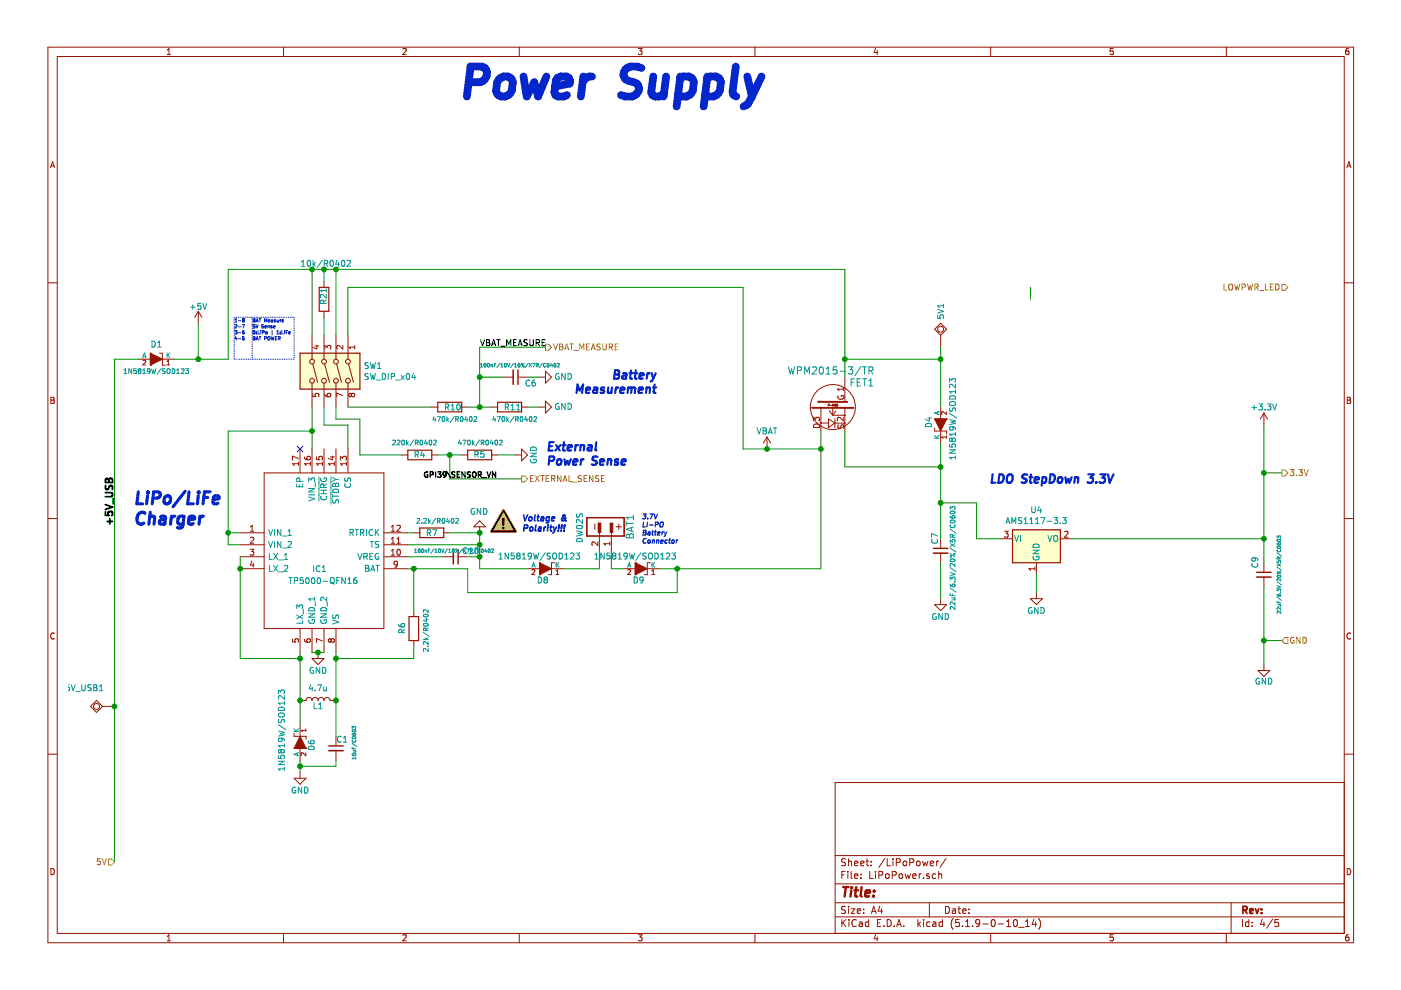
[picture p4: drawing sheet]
EESchema Schematic File Version 4
EELAYER 30 0
EELAYER END
$Descr A4 11693 8268
encoding utf-8
Sheet 4 5
Title ""
Date ""
Rev ""
Comp ""
Comment1 ""
Comment2 ""
Comment3 ""
Comment4 ""
$EndDescr
$Comp
L ProjectLib:+5V #PWR?
U 1 1
P 1650 2700
AR Path="/60E75EFA" Ref="#PWR?"  Part="1" 
AR Path="/602F0C3D/60E75EFA" Ref="#PWR?"  Part="1" 
AR Path="/60E4CE84/60E75EFA" Ref="#PWR0112"  Part="1" 
F 0 "#PWR0112" H 1650 2550 50  0001 C CNN
F 1 "+5V" H 1650 2840 50  0000 C CNN
F 2 "" H 1650 2700 60  0000 C CNN
F 3 "" H 1650 2700 60  0000 C CNN
	1    1650 2700
	1    0    0    -1  
$EndComp
$Comp
L ProjectLib:GND #PWR?
U 1 1
P 7850 5000
AR Path="/60E75F06" Ref="#PWR?"  Part="1" 
AR Path="/602F0C3D/60E75F06" Ref="#PWR?"  Part="1" 
AR Path="/60E4CE84/60E75F06" Ref="#PWR0114"  Part="1" 
F 0 "#PWR0114" H 7850 4750 50  0001 C CNN
F 1 "GND" H 7850 4850 50  0000 C CNN
F 2 "" H 7850 5000 60  0000 C CNN
F 3 "" H 7850 5000 60  0000 C CNN
	1    7850 5000
	1    0    0    -1  
$EndComp
$Comp
L ProjectLib:GND #PWR?
U 1 1
P 10550 5550
AR Path="/60E75F0C" Ref="#PWR?"  Part="1" 
AR Path="/602F0C3D/60E75F0C" Ref="#PWR?"  Part="1" 
AR Path="/60E4CE84/60E75F0C" Ref="#PWR0115"  Part="1" 
F 0 "#PWR0115" H 10550 5300 50  0001 C CNN
F 1 "GND" H 10550 5410 50  0000 C CNN
F 2 "" H 10550 5550 60  0000 C CNN
F 3 "" H 10550 5550 60  0000 C CNN
	1    10550 5550
	1    0    0    -1  
$EndComp
$Comp
L ProjectLib:+3.3V #PWR?
U 1 1
P 10550 3550
AR Path="/60E75F12" Ref="#PWR?"  Part="1" 
AR Path="/602F0C3D/60E75F12" Ref="#PWR?"  Part="1" 
AR Path="/60E4CE84/60E75F12" Ref="#PWR0116"  Part="1" 
F 0 "#PWR0116" H 10550 3400 50  0001 C CNN
F 1 "+3.3V" H 10550 3700 50  0000 C CNN
F 2 "" H 10550 3550 60  0000 C CNN
F 3 "" H 10550 3550 60  0000 C CNN
	1    10550 3550
	1    0    0    -1  
$EndComp
$Comp
L ProjectLib:GND #PWR?
U 1 1
P 8650 4950
AR Path="/60E75F1E" Ref="#PWR?"  Part="1" 
AR Path="/602F0C3D/60E75F1E" Ref="#PWR?"  Part="1" 
AR Path="/60E4CE84/60E75F1E" Ref="#PWR0117"  Part="1" 
F 0 "#PWR0117" H 8650 4700 50  0001 C CNN
F 1 "GND" H 8650 4800 50  0000 C CNN
F 2 "" H 8650 4950 60  0000 C CNN
F 3 "" H 8650 4950 60  0000 C CNN
	1    8650 4950
	1    0    0    -1  
$EndComp
Text Notes 3800 850  0    250  Italic 50
Power Supply
$Comp
L ProjectLib:P-MOS+DIOD FET?
U 1 1
P 6950 3400
AR Path="/60E75F3A" Ref="FET?"  Part="1" 
AR Path="/602F0C3D/60E75F3A" Ref="FET?"  Part="1" 
AR Path="/60E4CE84/60E75F3A" Ref="FET1"  Part="1" 
F 0 "FET1" H 7300 3200 60  0000 R CNN
F 1 "WPM2015-3/TR" H 7300 3100 60  0000 R CNN
F 2 "Package_TO_SOT_SMD:SOT-23_Handsoldering" H 6950 3400 60  0001 C CNN
F 3 "" H 6950 3400 60  0000 C CNN
F 4 "Value 1" H 6950 3400 60  0001 C CNN "Fieldname 1"
F 5 "Value2" H 6950 3400 60  0001 C CNN "Fieldname2"
F 6 "Value3" H 6950 3400 60  0001 C CNN "Fieldname3"
F 7 "MOSFET P TRENCH 20V 2.2A 810MV @ 250UA 110 MΩ @ 2.7A,4.5V SOT-23(SOT-23-3) ROHS" H 6950 3400 50  0001 C CNN "Description"
F 8 "1" H 6950 3400 50  0001 C CNN "LCSC Extended"
F 9 "C213159" H 6950 3400 50  0001 C CNN "LCSC Part"
F 10 "0.0464" H 6950 3400 50  0001 C CNN "LCSC Price"
F 11 "0.6960" H 6950 3400 50  0001 C CNN "LCSC ≤10 Fee"
F 12 "Will Semicon" H 6950 3400 50  0001 C CNN "Manufacturer_Name"
F 13 "WPM2015-3/TR" H 6950 3400 50  0001 C CNN "Manufacturer_Part_Number"
F 14 "SOT-23-3" H 6950 3400 50  0001 C CNN "PACKAGE"
	1    6950 3400
	1    0    0    1   
$EndComp
$Comp
L ProjectLib:BAT_CON BAT?
U 1 1
P 5050 4400
AR Path="/60E75F43" Ref="BAT?"  Part="1" 
AR Path="/602F0C3D/60E75F43" Ref="BAT?"  Part="1" 
AR Path="/60E4CE84/60E75F43" Ref="BAT1"  Part="1" 
F 0 "BAT1" H 4940 4610 60  0000 L CNN
F 1 "DW02S" H 4910 4190 51  0000 L CNN
F 2 "Connector_JST:JST_PH_B2B-PH-K_1x02_P2.00mm_Vertical" H 5050 4400 60  0001 C CNN
F 3 "" H 5050 4400 60  0000 C CNN
F 4 "Value 1" H 5050 4400 60  0001 C CNN "Fieldname 1"
F 5 "Value2" H 5050 4400 60  0001 C CNN "Fieldname2"
F 6 "Value3" H 5050 4400 60  0001 C CNN "Fieldname3"
	1    5050 4400
	0    1    -1   0   
$EndComp
$Comp
L ProjectLib:C C?
U 1 1
P 7850 4600
AR Path="/60E75F52" Ref="C?"  Part="1" 
AR Path="/602F0C3D/60E75F52" Ref="C?"  Part="1" 
AR Path="/60E4CE84/60E75F52" Ref="C7"  Part="1" 
F 0 "C7" V 7800 4650 50  0000 L CNN
F 1 "22uF/6.3V/20%/X5R/C0603" V 7950 4100 40  0000 L CNN
F 2 "Capacitor_SMD:C_0603_1608Metric_Pad1.08x0.95mm_HandSolder" H 7850 4600 60  0001 C CNN
F 3 "" H 7850 4600 60  0000 C CNN
F 4 "Value 1" H 7850 4600 60  0001 C CNN "Fieldname 1"
F 5 "Value2" H 7850 4600 60  0001 C CNN "Fieldname2"
F 6 "Value3" H 7850 4600 60  0001 C CNN "Fieldname3"
F 7 "MULTILAYER CERAMIC CAPACITORS MLCC - SMD/SMT 22UF 6.3V 0603 ROHS" H 7850 4600 50  0001 C CNN "Description"
F 8 "0" H 7850 4600 50  0001 C CNN "LCSC Extended"
F 9 "C59461" H 7850 4600 50  0001 C CNN "LCSC Part"
F 10 "0.0214" H 7850 4600 50  0001 C CNN "LCSC Price"
F 11 "0.4280" H 7850 4600 50  0001 C CNN "LCSC ≤10 Fee"
F 12 "Samsung Electro-Mechanics" H 7850 4600 50  0001 C CNN "Manufacturer_Name"
F 13 "CL10A226MQ8NRNC" H 7850 4600 50  0001 C CNN "Manufacturer_Part_Number"
F 14 "0603" H 7850 4600 50  0001 C CNN "PACKAGE"
	1    7850 4600
	1    0    0    -1  
$EndComp
Wire Wire Line
	1650 2700 1650 3000
Wire Wire Line
	7850 4700 7850 5000
Connection ~ 10550 4500
Connection ~ 7850 4200
Wire Wire Line
	10550 4500 10550 4700
$Comp
L ProjectLib:R R?
U 1 1
P 3600 4450
AR Path="/60E75F70" Ref="R?"  Part="1" 
AR Path="/602F0C3D/60E75F70" Ref="R?"  Part="1" 
AR Path="/60E4CE84/60E75F70" Ref="R7"  Part="1" 
F 0 "R7" H 3600 4450 50  0000 C CNN
F 1 "2.2k/R0402" H 3650 4550 40  0000 C CNN
F 2 "Resistor_SMD:R_0402_1005Metric_Pad0.72x0.64mm_HandSolder" H 3600 4380 30  0001 C CNN
F 3 "" V 3600 4450 30  0000 C CNN
F 4 "Value 1" H 3600 4450 60  0001 C CNN "Fieldname 1"
F 5 "Value2" H 3600 4450 60  0001 C CNN "Fieldname2"
F 6 "Value3" H 3600 4450 60  0001 C CNN "Fieldname3"
F 7 "2.2KOHMS ±1% 1/16W 0402 ROHS" H 3600 4450 50  0001 C CNN "Description"
F 8 "C25879" H 3600 4450 50  0001 C CNN "LCSC Part"
F 9 "0.0011" H 3600 4450 50  0001 C CNN "LCSC Price"
F 10 "0.044" H 3600 4450 50  0001 C CNN "LCSC ≤10 Fee"
F 11 "Uniroyal Elec" H 3600 4450 50  0001 C CNN "Manufacturer_Name"
F 12 "0402WGF2201TCE" H 3600 4450 50  0001 C CNN "Manufacturer_Part_Number"
F 13 "0" H 3600 4450 50  0001 C CNN "LCSC Extended"
F 14 "0402" H 3600 4450 50  0001 C CNN "PACKAGE"
	1    3600 4450
	1    0    0    -1  
$EndComp
Connection ~ 1650 3000
$Comp
L ProjectLib:C C?
U 1 1
P 10550 4800
AR Path="/60E75F90" Ref="C?"  Part="1" 
AR Path="/602F0C3D/60E75F90" Ref="C?"  Part="1" 
AR Path="/60E4CE84/60E75F90" Ref="C9"  Part="1" 
F 0 "C9" V 10475 4850 50  0000 L CNN
F 1 "22uF/6.3V/20%/X5R/C0603" V 10675 4470 30  0000 L CNN
F 2 "Capacitor_SMD:C_0603_1608Metric_Pad1.08x0.95mm_HandSolder" H 10550 4800 60  0001 C CNN
F 3 "" H 10550 4800 60  0000 C CNN
F 4 "Value 1" H 10550 4800 60  0001 C CNN "Fieldname 1"
F 5 "Value2" H 10550 4800 60  0001 C CNN "Fieldname2"
F 6 "Value3" H 10550 4800 60  0001 C CNN "Fieldname3"
F 7 "MULTILAYER CERAMIC CAPACITORS MLCC - SMD/SMT 22UF 6.3V 0603 ROHS" H 10550 4800 50  0001 C CNN "Description"
F 8 "0" H 10550 4800 50  0001 C CNN "LCSC Extended"
F 9 "C59461" H 10550 4800 50  0001 C CNN "LCSC Part"
F 10 "0.0214" H 10550 4800 50  0001 C CNN "LCSC Price"
F 11 "0.4280" H 10550 4800 50  0001 C CNN "LCSC ≤10 Fee"
F 12 "Samsung Electro-Mechanics" H 10550 4800 50  0001 C CNN "Manufacturer_Name"
F 13 "CL10A226MQ8NRNC" H 10550 4800 50  0001 C CNN "Manufacturer_Part_Number"
F 14 "0603" H 10550 4800 50  0001 C CNN "PACKAGE"
	1    10550 4800
	1    0    0    -1  
$EndComp
Wire Wire Line
	8150 4500 8150 4200
Wire Wire Line
	8150 4200 7850 4200
Wire Wire Line
	7850 4200 7850 4500
$Comp
L ProjectLib:D_Schottky D?
U 1 1
P 1300 3000
AR Path="/60E75F99" Ref="D?"  Part="1" 
AR Path="/602F0C3D/60E75F99" Ref="D?"  Part="1" 
AR Path="/60E4CE84/60E75F99" Ref="D1"  Part="1" 
F 0 "D1" H 1300 3125 50  0000 C CNN
F 1 "1N5819W/SOD123" H 1300 2900 40  0000 C CNN
F 2 "Diode_SMD:D_SOD-123" H 1300 3132 60  0001 C CNN
F 3 "" H 1300 3000 60  0000 C CNN
F 4 "SCHOTTKY (SBD) SOD-123 ROHS" H 1300 3000 50  0001 C CNN "Description"
F 5 "1" H 1300 3000 50  0001 C CNN "LCSC Extended"
F 6 "C402219" H 1300 3000 50  0001 C CNN "LCSC Part"
F 7 "0.0205" H 1300 3000 50  0001 C CNN "LCSC Price"
F 8 "0.4100" H 1300 3000 50  0001 C CNN "LCSC ≤10 Fee"
F 9 "LGE" H 1300 3000 50  0001 C CNN "Manufacturer_Name"
F 10 "1N5819W" H 1300 3000 50  0001 C CNN "Manufacturer_Part_Number"
F 11 "SOD-123" H 1300 3000 50  0001 C CNN "PACKAGE"
	1    1300 3000
	-1   0    0    -1  
$EndComp
Wire Wire Line
	1150 3000 950  3000
Text Label 950  4400 1    60   ~ 12
+5V_USB
Wire Wire Line
	7850 3700 7850 3900
$Comp
L ProjectLib:D_Schottky D?
U 1 1
P 7850 3550
AR Path="/60E75FA7" Ref="D?"  Part="1" 
AR Path="/602F0C3D/60E75FA7" Ref="D?"  Part="1" 
AR Path="/60E4CE84/60E75FA7" Ref="D4"  Part="1" 
F 0 "D4" H 7925 3650 50  0000 R CNN
F 1 "1N5819W/SOD123" H 8250 3450 50  0000 R CNN
F 2 "Diode_SMD:D_SOD-123" H 7850 3550 60  0001 C CNN
F 3 "" H 7850 3550 60  0000 C CNN
F 4 "Value 1" H 7850 3550 60  0001 C CNN "Fieldname 1"
F 5 "Value2" H 7850 3550 60  0001 C CNN "Fieldname2"
F 6 "Value3" H 7850 3550 60  0001 C CNN "Fieldname3"
F 7 "SCHOTTKY (SBD) SOD-123 ROHS" H 7850 3550 50  0001 C CNN "Description"
F 8 "1" H 7850 3550 50  0001 C CNN "LCSC Extended"
F 9 "C402219" H 7850 3550 50  0001 C CNN "LCSC Part"
F 10 "0.0205" H 7850 3550 50  0001 C CNN "LCSC Price"
F 11 "0.4100" H 7850 3550 50  0001 C CNN "LCSC ≤10 Fee"
F 12 "LGE" H 7850 3550 50  0001 C CNN "Manufacturer_Name"
F 13 "1N5819W" H 7850 3550 50  0001 C CNN "Manufacturer_Part_Number"
F 14 "SOD-123" H 7850 3550 50  0001 C CNN "PACKAGE"
	1    7850 3550
	0    -1   -1   0   
$EndComp
Wire Wire Line
	8600 2500 8600 2400
$Comp
L ProjectLib:GND #PWR?
U 1 1
P 4300 3800
AR Path="/60E75FB1" Ref="#PWR?"  Part="1" 
AR Path="/602F0C3D/60E75FB1" Ref="#PWR?"  Part="1" 
AR Path="/60E4CE84/60E75FB1" Ref="#PWR0120"  Part="1" 
F 0 "#PWR0120" H 4300 3550 50  0001 C CNN
F 1 "GND" H 4300 3650 50  0000 C CNN
F 2 "" H 4300 3800 60  0000 C CNN
F 3 "" H 4300 3800 60  0000 C CNN
	1    4300 3800
	0    -1   -1   0   
$EndComp
$Comp
L ProjectLib:R R?
U 1 1
P 4000 3800
AR Path="/60E75FBA" Ref="R?"  Part="1" 
AR Path="/602F0C3D/60E75FBA" Ref="R?"  Part="1" 
AR Path="/60E4CE84/60E75FBA" Ref="R5"  Part="1" 
F 0 "R5" H 3950 3800 50  0000 L CNN
F 1 "470k/R0402" H 3800 3700 40  0000 L CNN
F 2 "Resistor_SMD:R_0402_1005Metric_Pad0.72x0.64mm_HandSolder" H 4000 3730 30  0001 C CNN
F 3 "" V 4000 3800 30  0000 C CNN
F 4 "Value 1" H 4000 3800 60  0001 C CNN "Fieldname 1"
F 5 "Value2" H 4000 3800 60  0001 C CNN "Fieldname2"
F 6 "Value3" H 4000 3800 60  0001 C CNN "Fieldname3"
F 7 "470KOHMS ±1% 1/16W 0402 ROHS" H 4000 3800 50  0001 C CNN "Description"
F 8 "C25790" H 4000 3800 50  0001 C CNN "LCSC Part"
F 9 "0.0015" H 4000 3800 50  0001 C CNN "LCSC Price"
F 10 "0.06" H 4000 3800 50  0001 C CNN "LCSC ≤10 Fee"
F 11 "Uniroyal Elec" H 4000 3800 50  0001 C CNN "Manufacturer_Name"
F 12 "0402WGF4703TCE" H 4000 3800 50  0001 C CNN "Manufacturer_Part_Number"
F 13 "0" H 4000 3800 50  0001 C CNN "LCSC Extended"
F 14 "0402" H 4000 3800 50  0001 C CNN "PACKAGE"
	1    4000 3800
	-1   0    0    1   
$EndComp
Text Notes 4550 3900 0    70   Italic 14
External\nPower Sense
Text Label 4150 4000 2    45   ~ 9
GPI39\SENSOR_VN
$Comp
L ProjectLib:VBAT #PWR?
U 1 1
P 6400 3750
AR Path="/60E75FCA" Ref="#PWR?"  Part="1" 
AR Path="/602F0C3D/60E75FCA" Ref="#PWR?"  Part="1" 
AR Path="/60E4CE84/60E75FCA" Ref="#PWR0121"  Part="1" 
F 0 "#PWR0121" H 6400 3600 50  0001 C CNN
F 1 "VBAT" H 6400 3900 50  0000 C CNN
F 2 "" H 6400 3750 60  0000 C CNN
F 3 "" H 6400 3750 60  0000 C CNN
	1    6400 3750
	1    0    0    -1  
$EndComp
Text Notes 5500 3300 2    70   Italic 14
Battery\nMeasurement
Wire Wire Line
	4200 3150 4000 3150
$Comp
L ProjectLib:GND #PWR?
U 1 1
P 4500 3150
AR Path="/60E75FDC" Ref="#PWR?"  Part="1" 
AR Path="/602F0C3D/60E75FDC" Ref="#PWR?"  Part="1" 
AR Path="/60E4CE84/60E75FDC" Ref="#PWR0122"  Part="1" 
F 0 "#PWR0122" H 4500 2900 50  0001 C CNN
F 1 "GND" V 4500 2950 50  0000 C CNN
F 2 "" H 4500 3150 60  0000 C CNN
F 3 "" H 4500 3150 60  0000 C CNN
	1    4500 3150
	0    -1   -1   0   
$EndComp
Wire Wire Line
	4500 3150 4400 3150
$Comp
L ProjectLib:C C?
U 1 1
P 4300 3150
AR Path="/60E75FE6" Ref="C?"  Part="1" 
AR Path="/602F0C3D/60E75FE6" Ref="C?"  Part="1" 
AR Path="/60E4CE84/60E75FE6" Ref="C6"  Part="1" 
F 0 "C6" V 4350 3225 50  0000 L CNN
F 1 "100nF/10V/10%/X7R/C0402" V 4200 2850 30  0000 L CNN
F 2 "Capacitor_SMD:C_0402_1005Metric_Pad0.74x0.62mm_HandSolder" H 4300 3150 60  0001 C CNN
F 3 "" H 4300 3150 60  0000 C CNN
F 4 "Value 1" H 4300 3150 60  0001 C CNN "Fieldname 1"
F 5 "Value2" H 4300 3150 60  0001 C CNN "Fieldname2"
F 6 "Value3" H 4300 3150 60  0001 C CNN "Fieldname3"
F 7 "100NF ±10% 10V X7R 0402 MULTILAYER CERAMIC CAPACITORS MLCC - SMD/SMT ROHS" H 4300 3150 50  0001 C CNN "Description"
F 8 "0" H 4300 3150 50  0001 C CNN "LCSC Extended"
F 9 "C1525" H 4300 3150 50  0001 C CNN "LCSC Part"
F 10 "0.0029" H 4300 3150 50  0001 C CNN "LCSC Price"
F 11 "0.1160" H 4300 3150 50  0001 C CNN "LCSC ≤10 Fee"
F 12 "Samsung Electro-Mechanics" H 4300 3150 50  0001 C CNN "Manufacturer_Name"
F 13 "CL05B104KO5NNNC" H 4300 3150 50  0001 C CNN "Manufacturer_Part_Number"
F 14 "0402" H 4300 3150 50  0001 C CNN "PACKAGE"
	1    4300 3150
	0    1    1    0   
$EndComp
$Comp
L ProjectLib:R R?
U 1 1
P 3750 3400
AR Path="/60E75FF0" Ref="R?"  Part="1" 
AR Path="/602F0C3D/60E75FF0" Ref="R?"  Part="1" 
AR Path="/60E4CE84/60E75FF0" Ref="R10"  Part="1" 
F 0 "R10" H 3700 3400 50  0000 L CNN
F 1 "470k/R0402" H 3600 3300 40  0000 L CNN
F 2 "Resistor_SMD:R_0402_1005Metric_Pad0.72x0.64mm_HandSolder" H 3750 3330 30  0001 C CNN
F 3 "" V 3750 3400 30  0000 C CNN
F 4 "Value 1" H 3750 3400 60  0001 C CNN "Fieldname 1"
F 5 "Value2" H 3750 3400 60  0001 C CNN "Fieldname2"
F 6 "Value3" H 3750 3400 60  0001 C CNN "Fieldname3"
F 7 "470KOHMS ±1% 1/16W 0402 ROHS" H 3750 3400 50  0001 C CNN "Description"
F 8 "C25790" H 3750 3400 50  0001 C CNN "LCSC Part"
F 9 "0.0015" H 3750 3400 50  0001 C CNN "LCSC Price"
F 10 "0.06" H 3750 3400 50  0001 C CNN "LCSC ≤10 Fee"
F 11 "Uniroyal Elec" H 3750 3400 50  0001 C CNN "Manufacturer_Name"
F 12 "0402WGF4703TCE" H 3750 3400 50  0001 C CNN "Manufacturer_Part_Number"
F 13 "0" H 3750 3400 50  0001 C CNN "LCSC Extended"
F 14 "0402" H 3750 3400 50  0001 C CNN "PACKAGE"
	1    3750 3400
	1    0    0    -1  
$EndComp
$Comp
L ProjectLib:R R?
U 1 1
P 4250 3400
AR Path="/60E75FF9" Ref="R?"  Part="1" 
AR Path="/602F0C3D/60E75FF9" Ref="R?"  Part="1" 
AR Path="/60E4CE84/60E75FF9" Ref="R11"  Part="1" 
F 0 "R11" H 4200 3400 50  0000 L CNN
F 1 "470k/R0402" H 4100 3300 40  0000 L CNN
F 2 "Resistor_SMD:R_0402_1005Metric_Pad0.72x0.64mm_HandSolder" H 4250 3330 30  0001 C CNN
F 3 "" V 4250 3400 30  0000 C CNN
F 4 "Value 1" H 4250 3400 60  0001 C CNN "Fieldname 1"
F 5 "Value2" H 4250 3400 60  0001 C CNN "Fieldname2"
F 6 "Value3" H 4250 3400 60  0001 C CNN "Fieldname3"
F 7 "470KOHMS ±1% 1/16W 0402 ROHS" H 4250 3400 50  0001 C CNN "Description"
F 8 "C25790" H 4250 3400 50  0001 C CNN "LCSC Part"
F 9 "0.0015" H 4250 3400 50  0001 C CNN "LCSC Price"
F 10 "0.06" H 4250 3400 50  0001 C CNN "LCSC ≤10 Fee"
F 11 "Uniroyal Elec" H 4250 3400 50  0001 C CNN "Manufacturer_Name"
F 12 "0402WGF4703TCE" H 4250 3400 50  0001 C CNN "Manufacturer_Part_Number"
F 13 "0" H 4250 3400 50  0001 C CNN "LCSC Extended"
F 14 "0402" H 4250 3400 50  0001 C CNN "PACKAGE"
	1    4250 3400
	1    0    0    -1  
$EndComp
$Comp
L ProjectLib:GND #PWR?
U 1 1
P 4500 3400
AR Path="/60E75FFF" Ref="#PWR?"  Part="1" 
AR Path="/602F0C3D/60E75FFF" Ref="#PWR?"  Part="1" 
AR Path="/60E4CE84/60E75FFF" Ref="#PWR0123"  Part="1" 
F 0 "#PWR0123" H 4500 3150 50  0001 C CNN
F 1 "GND" V 4500 3200 50  0000 C CNN
F 2 "" H 4500 3400 60  0000 C CNN
F 3 "" H 4500 3400 60  0000 C CNN
	1    4500 3400
	0    -1   -1   0   
$EndComp
Wire Wire Line
	4500 3400 4400 3400
Wire Wire Line
	8150 4500 8350 4500
$Comp
L ProjectLib:R R?
U 1 1
P 3500 3800
AR Path="/60E76025" Ref="R?"  Part="1" 
AR Path="/602F0C3D/60E76025" Ref="R?"  Part="1" 
AR Path="/60E4CE84/60E76025" Ref="R4"  Part="1" 
F 0 "R4" H 3450 3800 50  0000 L CNN
F 1 "220k/R0402" H 3350 3700 40  0000 L CNN
F 2 "Resistor_SMD:R_0402_1005Metric_Pad0.72x0.64mm_HandSolder" H 3500 3730 30  0001 C CNN
F 3 "" V 3500 3800 30  0000 C CNN
F 4 "Value 1" H 3500 3800 60  0001 C CNN "Fieldname 1"
F 5 "Value2" H 3500 3800 60  0001 C CNN "Fieldname2"
F 6 "Value3" H 3500 3800 60  0001 C CNN "Fieldname3"
F 7 "220KOHMS ±1% 1/16W 0402 ROHS" H 3500 3800 50  0001 C CNN "Description"
F 8 "C25767" H 3500 3800 50  0001 C CNN "LCSC Part"
F 9 "0.0011" H 3500 3800 50  0001 C CNN "LCSC Price"
F 10 "0.044" H 3500 3800 50  0001 C CNN "LCSC ≤10 Fee"
F 11 "Uniroyal Elec" H 3500 3800 50  0001 C CNN "Manufacturer_Name"
F 12 "0402WGF2203TCE" H 3500 3800 50  0001 C CNN "Manufacturer_Part_Number"
F 13 "0" H 3500 3800 50  0001 C CNN "LCSC Extended"
F 14 "0402" H 3500 3800 50  0001 C CNN "PACKAGE"
	1    3500 3800
	-1   0    0    1   
$EndComp
Text Notes 4350 4450 0    50   Italic 10
Voltage &\nPolarity!!!
Text Notes 5350 4550 0    40   Italic 8
3.7V \nLI-PO\nBattery\nConnector
Text Notes 1100 4400 0    100  Italic 20
LiPo/LiFe\nCharger
Wire Wire Line
	950  3000 950  5900
Connection ~ 950  5900
Wire Wire Line
	7050 3150 7050 3000
Wire Wire Line
	7050 3000 7850 3000
Wire Wire Line
	7850 3000 7850 3400
Wire Wire Line
	7050 3600 7050 3900
Wire Wire Line
	7050 3900 7850 3900
Connection ~ 7850 3900
Wire Wire Line
	7850 3900 7850 4200
Wire Wire Line
	6850 3600 6850 3750
Text HLabel 4550 2900 2    50   Output ~ 0
VBAT_MEASURE
Text HLabel 4350 4000 2    50   Output ~ 0
EXTERNAL_SENSE
Wire Wire Line
	10550 3550 10550 3950
Text HLabel 10700 3950 2    50   Output ~ 0
3.3V
Wire Wire Line
	10550 3950 10700 3950
Connection ~ 10550 3950
Wire Wire Line
	10550 3950 10550 4500
Text HLabel 10700 5350 2    50   Input ~ 0
GND
Wire Wire Line
	10700 5350 10550 5350
Wire Wire Line
	10550 4900 10550 5350
Connection ~ 10550 5350
Wire Wire Line
	10550 5350 10550 5550
$Comp
L ProjectLib:TESTPAD 5V?
U 1 1
P 7850 2800
AR Path="/60E76064" Ref="5V?"  Part="1" 
AR Path="/602F0C3D/60E76064" Ref="5V?"  Part="1" 
AR Path="/60E4CE84/60E76064" Ref="5V1"  Part="1" 
F 0 "5V1" H 8050 2800 50  0000 C CNN
F 1 "TESTPAD" H 7750 2685 50  0001 L BNN
F 2 "TestPoint:TestPoint_Pad_D3.0mm" H 7610 2725 20  0001 C CNN
F 3 "" V 7850 2800 60  0000 C CNN
F 4 "Value 1" H 7850 2800 60  0001 C CNN "Fieldname 1"
F 5 "Value2" H 7850 2800 60  0001 C CNN "Fieldname2"
F 6 "Value3" H 7850 2800 60  0001 C CNN "Fieldname3"
F 7 "0" H 7850 2800 50  0001 C CNN "JLCPCB BOM"
	1    7850 2800
	0    -1   -1   0   
$EndComp
Wire Wire Line
	7850 2900 7850 3000
$Comp
L ProjectLib:TESTPAD 5V_USB?
U 1 1
P 850 5900
AR Path="/60E76074" Ref="5V_USB?"  Part="1" 
AR Path="/602F0C3D/60E76074" Ref="5V_USB?"  Part="1" 
AR Path="/60E4CE84/60E76074" Ref="5V_USB1"  Part="1" 
F 0 "5V_USB1" H 1000 5750 50  0000 C CNN
F 1 "TESTPAD" H 750 5785 50  0001 L BNN
F 2 "TestPoint:TestPoint_Pad_D3.0mm" H 610 5825 20  0001 C CNN
F 3 "" V 850 5900 60  0000 C CNN
F 4 "Value 1" H 850 5900 60  0001 C CNN "Fieldname 1"
F 5 "Value2" H 850 5900 60  0001 C CNN "Fieldname2"
F 6 "Value3" H 850 5900 60  0001 C CNN "Fieldname3"
F 7 "0" H 850 5900 50  0001 C CNN "JLCPCB BOM"
	1    850  5900
	-1   0    0    1   
$EndComp
Wire Wire Line
	8650 4950 8650 4800
$Comp
L Regulator_Linear:AMS1117-3.3 U?
U 1 1
P 8650 4500
AR Path="/602F0C3D/60E7607B" Ref="U?"  Part="1" 
AR Path="/60E4CE84/60E7607B" Ref="U4"  Part="1" 
F 0 "U4" H 8650 4742 50  0000 C CNN
F 1 "AMS1117-3.3" H 8650 4651 50  0000 C CNN
F 2 "Package_TO_SOT_SMD:SOT-223-3_TabPin2" H 8650 4700 50  0001 C CNN
F 3 "http://www.advanced-monolithic.com/pdf/ds1117.pdf" H 8750 4250 50  0001 C CNN
F 4 "LOW DROPOUT REGULATORS(LDO) POSITIVE FIXED 1.3V @ 800MA 15V 3.3V 1A SOT-223 ROHS" H 8650 4500 50  0001 C CNN "Description"
F 5 "C6186" H 8650 4500 50  0001 C CNN "LCSC Part"
F 6 "0.1193" H 8650 4500 50  0001 C CNN "LCSC Price"
F 7 "Advanced Monolithic Systems" H 8650 4500 50  0001 C CNN "Manufacturer_Name"
F 8 "AMS1117-3.3" H 8650 4500 50  0001 C CNN "Manufacturer_Part_Number"
F 9 "0" H 8650 4500 50  0001 C CNN "LCSC Extended"
	1    8650 4500
	1    0    0    -1  
$EndComp
Text HLabel 950  7200 0    50   Input ~ 0
5V
Wire Wire Line
	8950 4500 10550 4500
Connection ~ 7850 3000
Wire Wire Line
	2600 5450 2650 5450
NoConn ~ 2500 3750
Wire Wire Line
	1900 4550 2000 4550
Wire Wire Line
	2000 4450 1900 4450
Connection ~ 1900 4450
Wire Wire Line
	1900 4450 1900 4550
Connection ~ 7050 3000
$Comp
L ProjectLib:R R?
U 1 1
P 2700 2500
AR Path="/60F9E8FB" Ref="R?"  Part="1" 
AR Path="/602F0C3D/60F9E8FB" Ref="R?"  Part="1" 
AR Path="/60E4CE84/60F9E8FB" Ref="R21"  Part="1" 
F 0 "R21" H 2600 2500 50  0000 L CNN
F 1 "10k/R0402" V 2400 2300 50  0000 L CNN
F 2 "Resistor_SMD:R_0402_1005Metric_Pad0.72x0.64mm_HandSolder" H 2700 2430 30  0001 C CNN
F 3 "" V 2700 2500 30  0000 C CNN
F 4 "Value 1" H 2700 2500 60  0001 C CNN "Fieldname 1"
F 5 "Value2" H 2700 2500 60  0001 C CNN "Fieldname2"
F 6 "Value3" H 2700 2500 60  0001 C CNN "Fieldname3"
F 7 "10KOHMS ±1% 1/16W 0402 ROHS" H 2700 2500 50  0001 C CNN "Description"
F 8 "C25744" H 2700 2500 50  0001 C CNN "LCSC Part"
F 9 "0.0011" H 2700 2500 50  0001 C CNN "LCSC Price"
F 10 "0.044" H 2700 2500 50  0001 C CNN "LCSC ≤10 Fee"
F 11 "Uniroyal Elec" H 2700 2500 50  0001 C CNN "Manufacturer_Name"
F 12 "0402WGF1002TCE" H 2700 2500 50  0001 C CNN "Manufacturer_Part_Number"
F 13 "0" H 2700 2500 50  0001 C CNN "LCSC Extended"
F 14 "0402" H 2700 2500 50  0001 C CNN "PACKAGE"
	1    2700 2500
	0    1    1    0   
$EndComp
$Comp
L ProjectLib:C C?
U 1 1
P 3800 4650
AR Path="/60FA8A6F" Ref="C?"  Part="1" 
AR Path="/602F0C3D/60FA8A6F" Ref="C?"  Part="1" 
AR Path="/60E4CE84/60FA8A6F" Ref="C10"  Part="1" 
F 0 "C10" V 3750 4700 50  0000 L CNN
F 1 "100nF/10V/10%/X7R/C0402" V 3750 4300 30  0000 L CNN
F 2 "Capacitor_SMD:C_0402_1005Metric_Pad0.74x0.62mm_HandSolder" H 3800 4650 60  0001 C CNN
F 3 "" H 3800 4650 60  0000 C CNN
F 4 "Value 1" H 3800 4650 60  0001 C CNN "Fieldname 1"
F 5 "Value2" H 3800 4650 60  0001 C CNN "Fieldname2"
F 6 "Value3" H 3800 4650 60  0001 C CNN "Fieldname3"
F 7 "0" H 3800 4650 50  0001 C CNN "LCSC Extended"
F 8 "C1525" H 3800 4650 50  0001 C CNN "LCSC Part"
F 9 "0.0029" H 3800 4650 50  0001 C CNN "LCSC Price"
F 10 "0.1160" H 3800 4650 50  0001 C CNN "LCSC ≤10 Fee"
F 11 "Samsung Electro-Mechanics" H 3800 4650 50  0001 C CNN "Manufacturer_Name"
F 12 "CL05B104KO5NNNC" H 3800 4650 50  0001 C CNN "Manufacturer_Part_Number"
F 13 "0402" H 3800 4650 50  0001 C CNN "PACKAGE"
	1    3800 4650
	0    1    1    0   
$EndComp
$Comp
L power:GND #PWR0105
U 1 1
P 4000 4450
F 0 "#PWR0105" H 4000 4200 50  0001 C CNN
F 1 "GND" H 4005 4277 50  0000 C CNN
F 2 "" H 4000 4450 50  0001 C CNN
F 3 "" H 4000 4450 50  0001 C CNN
	1    4000 4450
	-1   0    0    1   
$EndComp
$Comp
L ProjectLib:D_Schottky D?
U 1 1
P 2500 6200
AR Path="/60FD54A1" Ref="D?"  Part="1" 
AR Path="/602F0C3D/60FD54A1" Ref="D?"  Part="1" 
AR Path="/60E4CE84/60FD54A1" Ref="D6"  Part="1" 
F 0 "D6" H 2575 6300 50  0000 R CNN
F 1 "1N5819W/SOD123" H 2750 6050 50  0000 R CNN
F 2 "Diode_SMD:D_SOD-123" H 2500 6200 60  0001 C CNN
F 3 "" H 2500 6200 60  0000 C CNN
F 4 "Value 1" H 2500 6200 60  0001 C CNN "Fieldname 1"
F 5 "Value2" H 2500 6200 60  0001 C CNN "Fieldname2"
F 6 "Value3" H 2500 6200 60  0001 C CNN "Fieldname3"
F 7 "SCHOTTKY (SBD) SOD-123 ROHS" H 2500 6200 50  0001 C CNN "Description"
F 8 "1" H 2500 6200 50  0001 C CNN "LCSC Extended"
F 9 "C402219" H 2500 6200 50  0001 C CNN "LCSC Part"
F 10 "0.0205" H 2500 6200 50  0001 C CNN "LCSC Price"
F 11 "0.4100" H 2500 6200 50  0001 C CNN "LCSC ≤10 Fee"
F 12 "LGE" H 2500 6200 50  0001 C CNN "Manufacturer_Name"
F 13 "1N5819W" H 2500 6200 50  0001 C CNN "Manufacturer_Part_Number"
F 14 "SOD-123" H 2500 6200 50  0001 C CNN "PACKAGE"
	1    2500 6200
	0    1    1    0   
$EndComp
$Comp
L ProjectLib:GND #PWR?
U 1 1
P 2500 6450
AR Path="/60FE5EF1" Ref="#PWR?"  Part="1" 
AR Path="/602F0C3D/60FE5EF1" Ref="#PWR?"  Part="1" 
AR Path="/60E4CE84/60FE5EF1" Ref="#PWR0109"  Part="1" 
F 0 "#PWR0109" H 2500 6200 50  0001 C CNN
F 1 "GND" H 2500 6300 50  0000 C CNN
F 2 "" H 2500 6450 60  0000 C CNN
F 3 "" H 2500 6450 60  0000 C CNN
	1    2500 6450
	1    0    0    -1  
$EndComp
$Comp
L ProjectLib:GND #PWR?
U 1 1
P 2650 5450
AR Path="/60FF31BD" Ref="#PWR?"  Part="1" 
AR Path="/602F0C3D/60FF31BD" Ref="#PWR?"  Part="1" 
AR Path="/60E4CE84/60FF31BD" Ref="#PWR0110"  Part="1" 
F 0 "#PWR0110" H 2650 5200 50  0001 C CNN
F 1 "GND" H 2650 5300 50  0000 C CNN
F 2 "" H 2650 5450 60  0000 C CNN
F 3 "" H 2650 5450 60  0000 C CNN
	1    2650 5450
	1    0    0    -1  
$EndComp
Connection ~ 2650 5450
Wire Wire Line
	2650 5450 2700 5450
Wire Wire Line
	2500 6350 2500 6400
Wire Wire Line
	2500 5450 2500 5500
$Comp
L Device:L L1
U 1 1
P 2650 5850
F 0 "L1" V 2600 5850 50  0000 C CNN
F 1 "4.7u" V 2749 5850 50  0000 C CNN
F 2 "Inductor_SMD:L_1206_3216Metric" H 2650 5850 50  0001 C CNN
F 3 "~" H 2650 5850 50  0001 C CNN
F 4 "INDUCTORS (SMD) 1206 ROHS" H 2650 5850 50  0001 C CNN "Description"
F 5 "0" H 2650 5850 50  0001 C CNN "LCSC Extended"
F 6 "C1049" H 2650 5850 50  0001 C CNN "LCSC Part"
F 7 "0.0178" H 2650 5850 50  0001 C CNN "LCSC Price"
F 8 "0.2670" H 2650 5850 50  0001 C CNN "LCSC ≤10 Fee"
F 9 "Guangdong Fenghua Advanced Tech" H 2650 5850 50  0001 C CNN "Manufacturer_Name"
F 10 "CMI321609U4R7KT" H 2650 5850 50  0001 C CNN "Manufacturer_Part_Number"
F 11 "1206" H 2650 5850 50  0001 C CNN "PACKAGE"
	1    2650 5850
	0    -1   -1   0   
$EndComp
Connection ~ 2500 5850
Wire Wire Line
	2500 5850 2500 6050
$Comp
L ProjectLib:C C?
U 1 1
P 2800 6250
AR Path="/61001570" Ref="C?"  Part="1" 
AR Path="/602F0C3D/61001570" Ref="C?"  Part="1" 
AR Path="/60E4CE84/61001570" Ref="C1"  Part="1" 
F 0 "C1" H 2800 6325 50  0000 L CNN
F 1 "10uF/C0603" V 2950 6150 30  0000 L CNN
F 2 "Capacitor_SMD:C_0603_1608Metric_Pad1.08x0.95mm_HandSolder" H 2800 6250 60  0001 C CNN
F 3 "" H 2800 6250 60  0000 C CNN
F 4 "Value 1" H 2800 6250 60  0001 C CNN "Fieldname 1"
F 5 "Value2" H 2800 6250 60  0001 C CNN "Fieldname2"
F 6 "Value3" H 2800 6250 60  0001 C CNN "Fieldname3"
F 7 "MULTILAYER CERAMIC CAPACITORS MLCC - SMD/SMT 10UF 10V 0603 ROHS" H 2800 6250 50  0001 C CNN "Description"
F 8 "0" H 2800 6250 50  0001 C CNN "LCSC Extended"
F 9 "C19702" H 2800 6250 50  0001 C CNN "LCSC Part"
F 10 "0.0167" H 2800 6250 50  0001 C CNN "LCSC Price"
F 11 "0.3340" H 2800 6250 50  0001 C CNN "LCSC ≤10 Fee"
F 12 "Samsung Electro-Mechanics" H 2800 6250 50  0001 C CNN "Manufacturer_Name"
F 13 "CL10A106KP8NNNC" H 2800 6250 50  0001 C CNN "Manufacturer_Part_Number"
F 14 "0603" H 2800 6250 50  0001 C CNN "PACKAGE"
	1    2800 6250
	1    0    0    -1  
$EndComp
Connection ~ 2800 5850
Wire Wire Line
	2800 6350 2800 6400
Wire Wire Line
	2800 6400 2500 6400
Connection ~ 2500 6400
Wire Wire Line
	2500 6400 2500 6450
Wire Wire Line
	2000 5500 2500 5500
Connection ~ 2500 5500
Wire Wire Line
	2500 5500 2500 5850
Wire Wire Line
	3450 4450 3400 4450
Wire Wire Line
	3750 4450 4000 4450
Wire Wire Line
	4000 4450 4000 4550
Wire Wire Line
	1650 3000 1900 3000
Wire Wire Line
	1450 3000 1650 3000
Text HLabel 10750 2400 0    50   Input ~ 0
LOWPWR_LED
Text Notes 8250 4050 0    70   Italic 14
LDO StepDown 3.3V
$Comp
L Switch:SW_DIP_x04 SW1
U 1 1
P 2700 3100
F 0 "SW1" V 2654 3430 50  0000 L CNN
F 1 "SW_DIP_x04" V 2745 3430 50  0000 L CNN
F 2 "ProjectLib:DSHP04TSS" H 2700 3100 50  0001 C CNN
F 3 "~" H 2700 3100 50  0001 C CNN
F 4 "1" H 2700 3100 50  0001 C CNN "LCSC Extended"
F 5 "C319050" H 2700 3100 50  0001 C CNN "LCSC Part"
F 6 "0.4304" H 2700 3100 50  0001 C CNN "LCSC Price"
F 7 "XKB Connectivity" H 2700 3100 50  0001 C CNN "Manufacturer_Name"
F 8 "DSHP04TS-S" H 2700 3100 50  0001 C CNN "Manufacturer_Part_Number"
F 9 "SW-SMD-8_6.72x5.35x1.27P" H 2700 3100 50  0001 C CNN "PACKAGE"
	1    2700 3100
	0    1    1    0   
$EndComp
Wire Wire Line
	1900 2250 2600 2250
Wire Wire Line
	2600 2250 2600 2800
Wire Wire Line
	1900 2250 1900 3000
Wire Wire Line
	2700 2650 2700 2800
Wire Wire Line
	2700 2350 2700 2250
Wire Wire Line
	2700 2250 2600 2250
Connection ~ 2600 2250
Wire Wire Line
	2600 3750 2600 3600
Wire Wire Line
	2700 3400 2700 3550
Wire Wire Line
	2700 3550 2900 3550
Wire Wire Line
	2900 3550 2900 3750
Wire Notes Line
	1950 2650 2450 2650
Wire Notes Line
	2450 2650 2450 3000
Wire Notes Line
	2450 3000 1950 3000
Wire Notes Line
	1950 3000 1950 2650
Wire Notes Line
	2100 2650 2100 3000
Text Notes 1950 2700 0    28   ~ 0
1-8
Text Notes 1950 2750 0    28   ~ 0
2-7
Text Notes 1950 2800 0    28   ~ 0
3-6
Text Notes 1950 2850 0    28   ~ 0
4-5
Text Notes 2100 2850 0    28   ~ 0
BAT POWER
Text Notes 2100 2800 0    28   ~ 0
0:LiPo | 1:LiFe
Wire Wire Line
	950  5900 950  7200
Wire Wire Line
	7050 2250 7050 3000
Wire Wire Line
	2800 5850 2800 6150
Connection ~ 4000 4550
Wire Wire Line
	4000 4550 4000 4650
Wire Wire Line
	3900 4650 4000 4650
Connection ~ 4000 4650
Wire Wire Line
	4000 4650 4000 4750
Connection ~ 4000 4450
Wire Wire Line
	4000 4750 4400 4750
Wire Wire Line
	3400 4650 3700 4650
Wire Wire Line
	2800 5450 2800 5500
Wire Wire Line
	2000 4650 2000 4750
Wire Wire Line
	2000 4750 2000 5500
Connection ~ 2000 4750
Wire Wire Line
	3900 4750 3450 4750
Wire Wire Line
	3400 4550 4000 4550
Wire Wire Line
	2800 5500 3450 5500
$Comp
L ProjectLib:R R?
U 1 1
P 3450 5250
AR Path="/610093D7" Ref="R?"  Part="1" 
AR Path="/602F0C3D/610093D7" Ref="R?"  Part="1" 
AR Path="/60E4CE84/610093D7" Ref="R6"  Part="1" 
F 0 "R6" H 3400 5350 50  0000 L CNN
F 1 "2.2k/R0402" H 3250 5150 40  0000 L CNN
F 2 "Resistor_SMD:R_0402_1005Metric_Pad0.72x0.64mm_HandSolder" H 3450 5180 30  0001 C CNN
F 3 "" V 3450 5250 30  0000 C CNN
F 4 "Value 1" H 3450 5250 60  0001 C CNN "Fieldname 1"
F 5 "Value2" H 3450 5250 60  0001 C CNN "Fieldname2"
F 6 "Value3" H 3450 5250 60  0001 C CNN "Fieldname3"
F 7 "2.2KOHMS ±1% 1/16W 0402 ROHS" H 3450 5250 50  0001 C CNN "Description"
F 8 "C25879" H 3450 5250 50  0001 C CNN "LCSC Part"
F 9 "0.0011" H 3450 5250 50  0001 C CNN "LCSC Price"
F 10 "0.044" H 3450 5250 50  0001 C CNN "LCSC ≤10 Fee"
F 11 "Uniroyal Elec" H 3450 5250 50  0001 C CNN "Manufacturer_Name"
F 12 "0402WGF2201TCE" H 3450 5250 50  0001 C CNN "Manufacturer_Part_Number"
F 13 "0" H 3450 5250 50  0001 C CNN "LCSC Extended"
F 14 "0402" H 3450 5250 50  0001 C CNN "PACKAGE"
	1    3450 5250
	0    -1   -1   0   
$EndComp
Wire Wire Line
	3450 5400 3450 5500
$Comp
L ProjectLib:TP5000-QFN16 IC1
U 1 1
P 2000 4450
F 0 "IC1" H 2600 4150 50  0000 L CNN
F 1 "TP5000-QFN16" H 2400 4050 50  0000 L CNN
F 2 "ESP32-DevKit-LiPo-Rev:QFN65P400X400X90-17N-D" H 3250 4950 50  0001 L CNN
F 3 "https://voron.ua/files/pdf/Microshema/TP5000_auto_translated_.pdf" H 3250 4850 50  0001 L CNN
F 4 "(2A switching 4.2V lithium battery / 3.6V lithium iron Battery charger)" H 3250 4750 50  0001 L CNN "Description"
F 5 "0.9" H 3250 4650 50  0001 L CNN "Height"
F 6 "Nanjing Extension Microelectronics" H 3250 4550 50  0001 L CNN "Manufacturer_Name"
F 7 "TP5000-QFN16" H 3250 4450 50  0001 L CNN "Manufacturer_Part_Number"
F 8 "1" H 2000 4450 50  0001 C CNN "LCSC Extended"
F 9 "C51699" H 2000 4450 50  0001 C CNN "LCSC Part"
F 10 "0.3172" H 2000 4450 50  0001 C CNN "LCSC Price"
F 11 "QFN-16_EP_4.0x4.0x0.65P" H 2000 4450 50  0001 C CNN "PACKAGE"
	1    2000 4450
	1    0    0    -1  
$EndComp
Connection ~ 2800 5500
Wire Wire Line
	2800 5500 2800 5850
Wire Wire Line
	3450 5100 3450 4750
Connection ~ 3450 4750
Wire Wire Line
	3450 4750 3400 4750
Wire Wire Line
	4150 3800 4300 3800
Wire Wire Line
	3650 3800 3750 3800
Wire Wire Line
	3750 3800 3750 4000
Wire Wire Line
	3750 4000 4350 4000
Connection ~ 3750 3800
Wire Wire Line
	3750 3800 3850 3800
Wire Wire Line
	2800 3400 2800 3500
Wire Wire Line
	2800 3500 3000 3500
Wire Wire Line
	3000 3500 3000 3800
Wire Wire Line
	3000 3800 3350 3800
Wire Wire Line
	2700 2250 2800 2250
Connection ~ 2700 2250
Wire Wire Line
	2800 2800 2800 2250
Connection ~ 2800 2250
Wire Wire Line
	2800 2250 7050 2250
Wire Wire Line
	6850 3750 6400 3750
Wire Wire Line
	6200 3750 6200 2400
Wire Wire Line
	6200 2400 2900 2400
Wire Wire Line
	2900 2400 2900 2800
Connection ~ 6850 3750
Wire Wire Line
	4000 2900 4550 2900
Wire Wire Line
	3900 3400 4000 3400
Wire Wire Line
	4000 3400 4000 3150
Connection ~ 4000 3400
Wire Wire Line
	4000 3400 4100 3400
Wire Wire Line
	4000 2900 4000 3150
Connection ~ 4000 3150
Text Label 4000 2900 0    50   ~ 0
VBAT_MEASURE
Wire Wire Line
	2900 3400 3600 3400
Connection ~ 6400 3750
Wire Wire Line
	6400 3750 6200 3750
Wire Wire Line
	6850 3750 6850 4750
Text Notes 2100 2750 0    28   ~ 0
5V Sense
Text Notes 2100 2700 0    28   ~ 0
BAT Measure
$Comp
L ProjectLib:D_Schottky D?
U 1 1
P 4550 4750
AR Path="/605CFDA5" Ref="D?"  Part="1" 
AR Path="/602F0C3D/605CFDA5" Ref="D?"  Part="1" 
AR Path="/60E4CE84/605CFDA5" Ref="D8"  Part="1" 
F 0 "D8" H 4625 4850 50  0000 R CNN
F 1 "1N5819W/SOD123" H 4950 4650 50  0000 R CNN
F 2 "Diode_SMD:D_SOD-123" H 4550 4750 60  0001 C CNN
F 3 "" H 4550 4750 60  0000 C CNN
F 4 "Value 1" H 4550 4750 60  0001 C CNN "Fieldname 1"
F 5 "Value2" H 4550 4750 60  0001 C CNN "Fieldname2"
F 6 "Value3" H 4550 4750 60  0001 C CNN "Fieldname3"
F 7 "SCHOTTKY (SBD) SOD-123 ROHS" H 4550 4750 50  0001 C CNN "Description"
F 8 "1" H 4550 4750 50  0001 C CNN "LCSC Extended"
F 9 "C402219" H 4550 4750 50  0001 C CNN "LCSC Part"
F 10 "0.0205" H 4550 4750 50  0001 C CNN "LCSC Price"
F 11 "0.4100" H 4550 4750 50  0001 C CNN "LCSC ≤10 Fee"
F 12 "LGE" H 4550 4750 50  0001 C CNN "Manufacturer_Name"
F 13 "1N5819W" H 4550 4750 50  0001 C CNN "Manufacturer_Part_Number"
F 14 "SOD-123" H 4550 4750 50  0001 C CNN "PACKAGE"
	1    4550 4750
	-1   0    0    1   
$EndComp
Wire Wire Line
	4700 4750 5000 4750
Wire Wire Line
	5000 4750 5000 4600
$Comp
L ProjectLib:D_Schottky D?
U 1 1
P 5350 4750
AR Path="/605DC0CD" Ref="D?"  Part="1" 
AR Path="/602F0C3D/605DC0CD" Ref="D?"  Part="1" 
AR Path="/60E4CE84/605DC0CD" Ref="D9"  Part="1" 
F 0 "D9" H 5425 4850 50  0000 R CNN
F 1 "1N5819W/SOD123" H 5750 4650 50  0000 R CNN
F 2 "Diode_SMD:D_SOD-123" H 5350 4750 60  0001 C CNN
F 3 "" H 5350 4750 60  0000 C CNN
F 4 "Value 1" H 5350 4750 60  0001 C CNN "Fieldname 1"
F 5 "Value2" H 5350 4750 60  0001 C CNN "Fieldname2"
F 6 "Value3" H 5350 4750 60  0001 C CNN "Fieldname3"
F 7 "SCHOTTKY (SBD) SOD-123 ROHS" H 5350 4750 50  0001 C CNN "Description"
F 8 "1" H 5350 4750 50  0001 C CNN "LCSC Extended"
F 9 "C402219" H 5350 4750 50  0001 C CNN "LCSC Part"
F 10 "0.0205" H 5350 4750 50  0001 C CNN "LCSC Price"
F 11 "0.4100" H 5350 4750 50  0001 C CNN "LCSC ≤10 Fee"
F 12 "LGE" H 5350 4750 50  0001 C CNN "Manufacturer_Name"
F 13 "1N5819W" H 5350 4750 50  0001 C CNN "Manufacturer_Part_Number"
F 14 "SOD-123" H 5350 4750 50  0001 C CNN "PACKAGE"
	1    5350 4750
	-1   0    0    1   
$EndComp
Wire Wire Line
	5100 4600 5100 4750
Wire Wire Line
	5100 4750 5200 4750
Wire Wire Line
	5500 4750 5650 4750
Wire Wire Line
	3900 4750 3900 4950
Wire Wire Line
	3900 4950 5650 4950
Wire Wire Line
	5650 4950 5650 4750
Connection ~ 5650 4750
Wire Wire Line
	5650 4750 6850 4750
Wire Wire Line
	2600 3600 1900 3600
Connection ~ 2600 3600
Wire Wire Line
	2600 3600 2600 3400
Wire Wire Line
	1900 3600 1900 4450
$EndSCHEMATC
